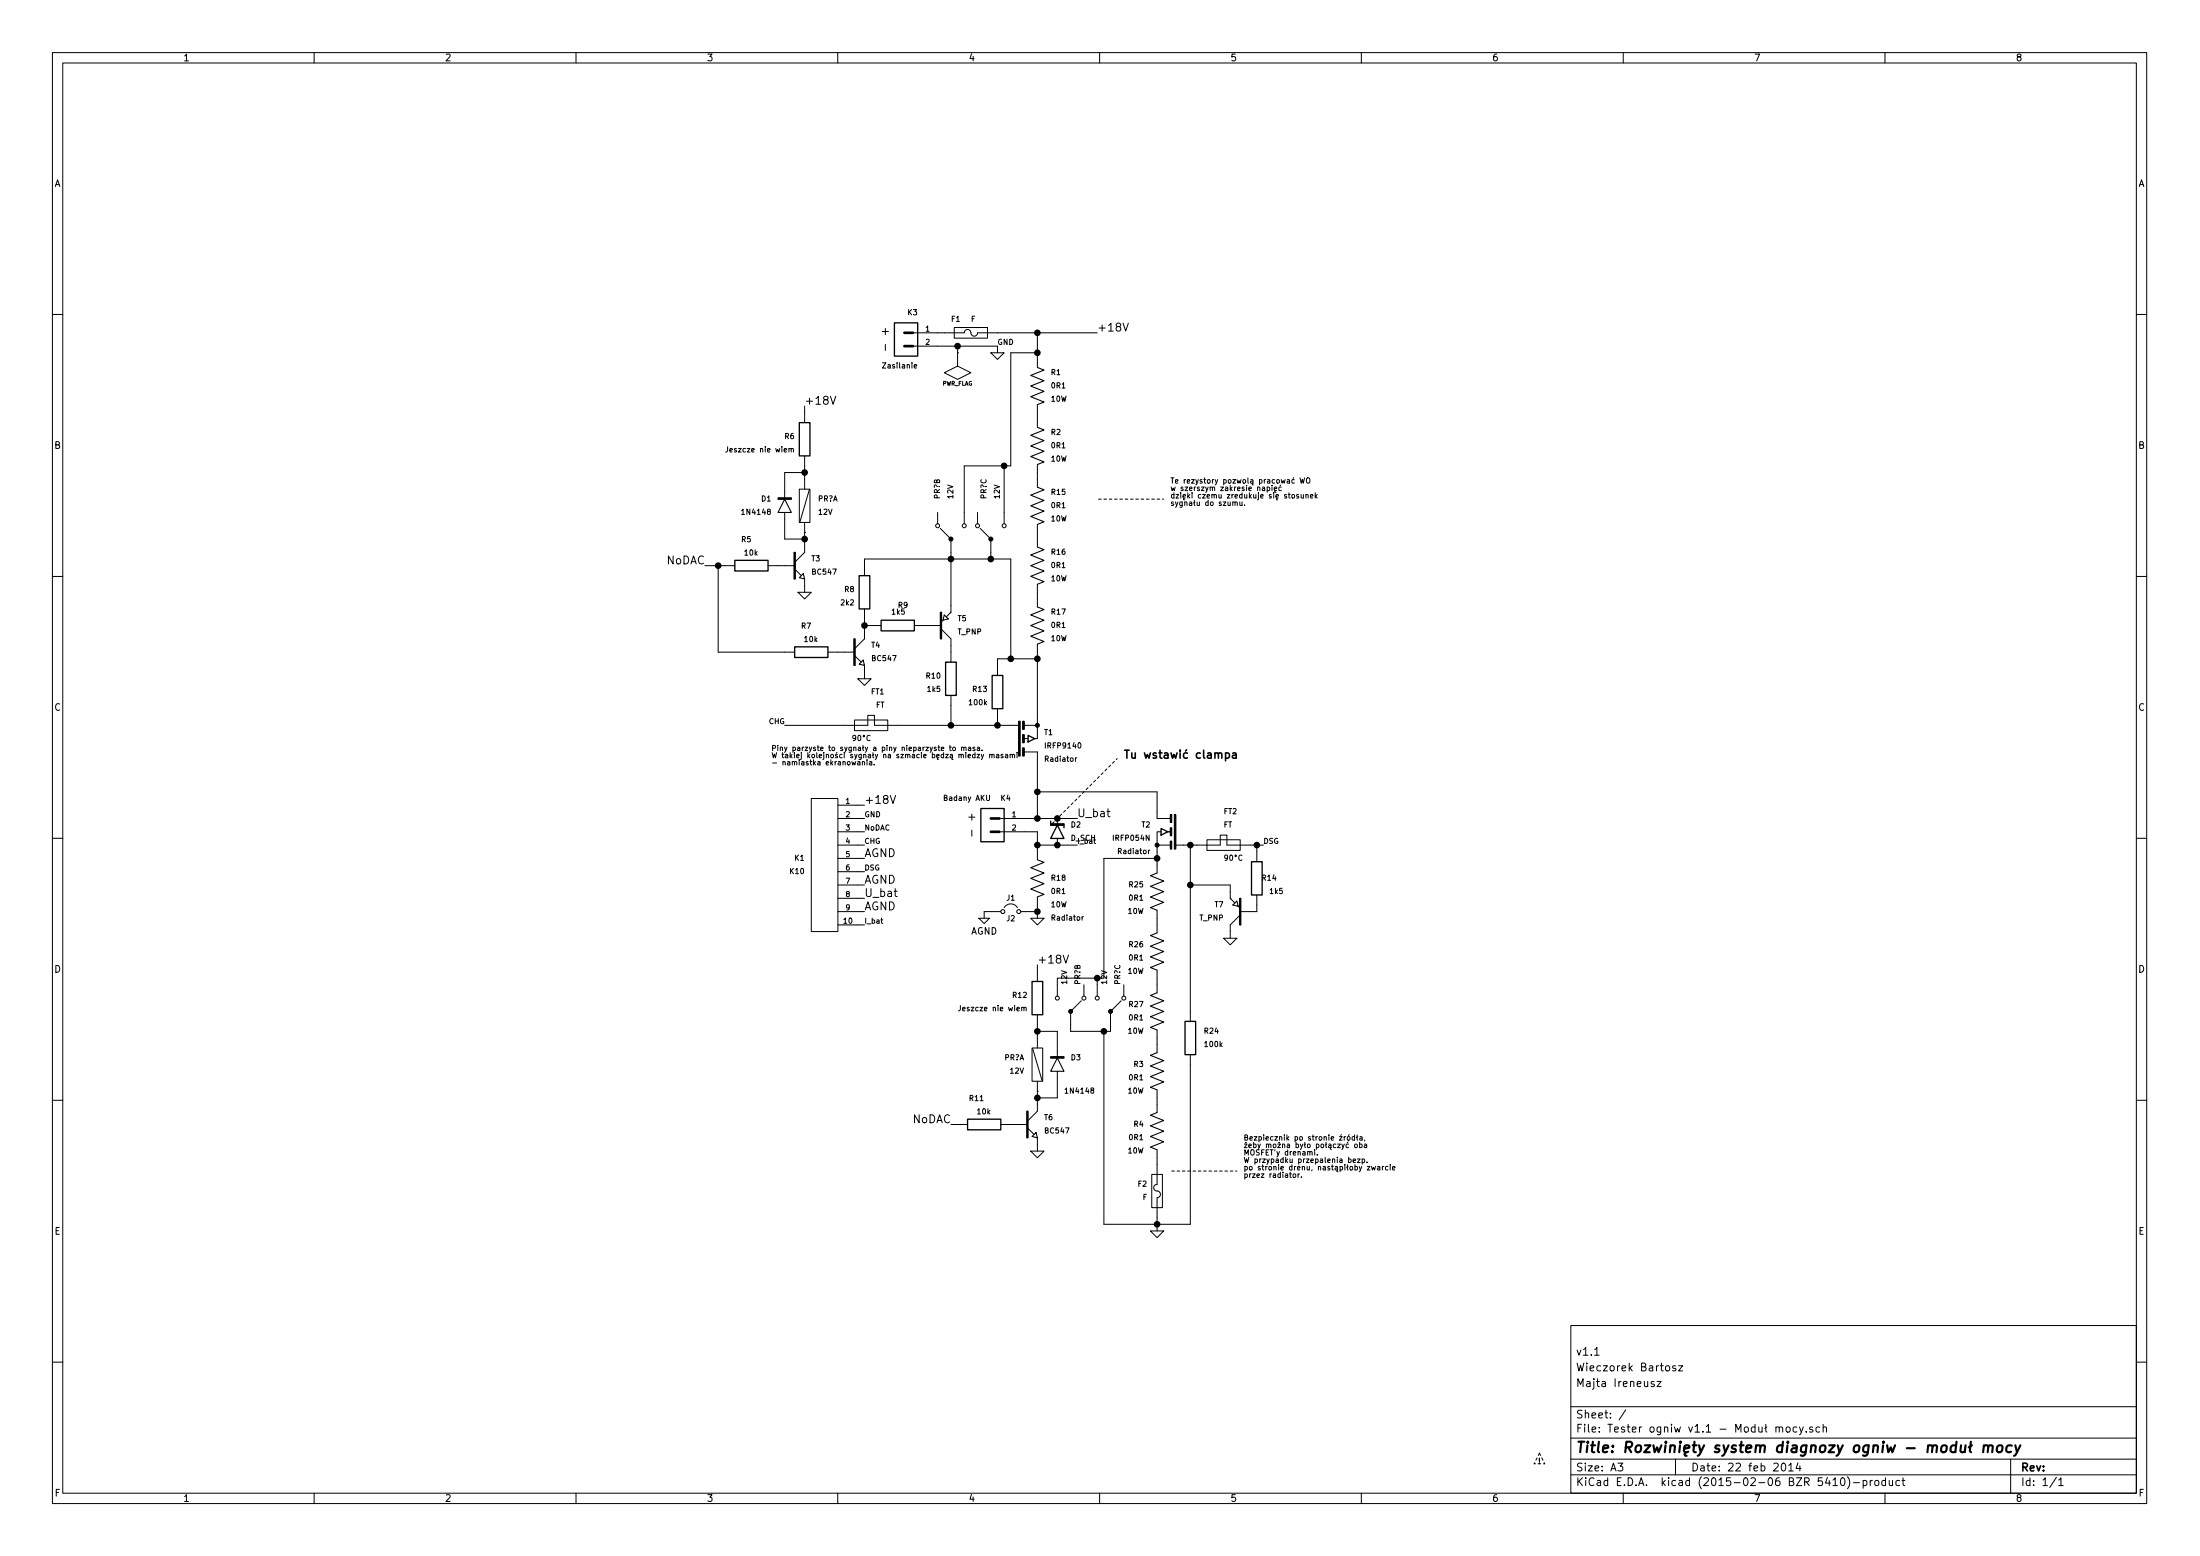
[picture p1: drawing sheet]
EESchema Schematic File Version 2
LIBS:Analogowe
LIBS:Cyfrowe
LIBS:Elektromechaniczne
LIBS:Podstawowe
LIBS:power
LIBS:Pozostałe
LIBS:Złącza
LIBS:relays
LIBS:Tester ogniw v1.1 - Moduł mocy-cache
EELAYER 27 0
EELAYER END
$Descr A3 16535 11693
encoding utf-8
Sheet 1 1
Title "Rozwinięty system diagnozy ogniw - moduł mocy"
Date "22 feb 2014"
Rev ""
Comp ""
Comment1 "Majta Ireneusz"
Comment2 "Wieczorek Bartosz"
Comment3 "v1.1"
Comment4 ""
$EndDescr
$Comp
L R_MOCY R15
U 1 1
P 7800 3800
F 0 "R15" H 7900 3900 40  0000 L CNN
F 1 "0R1" H 7900 3800 40  0000 L CNN
F 2 "" H 7800 3800 60  0001 C CNN
F 3 "" H 7800 3800 60  0001 C CNN
F 4 "10W" H 7900 3700 40  0000 L CNN "Moc"
F 5 "Radiator" H 7900 3500 40  0001 L CNN "Radiator"
	1    7800 3800
	1    0    0    -1  
$EndComp
$Comp
L R_MOCY R16
U 1 1
P 7800 4250
F 0 "R16" H 7900 4350 40  0000 L CNN
F 1 "0R1" H 7900 4250 40  0000 L CNN
F 2 "" H 7800 4250 60  0001 C CNN
F 3 "" H 7800 4250 60  0001 C CNN
F 4 "10W" H 7900 4150 40  0000 L CNN "Moc"
F 5 "Radiator" H 7900 3950 40  0001 L CNN "Radiator"
	1    7800 4250
	1    0    0    -1  
$EndComp
$Comp
L R_MOCY R25
U 1 1
P 8700 6700
F 0 "R25" H 8800 6750 40  0000 L CNN
F 1 "0R1" H 8800 6650 40  0000 L CNN
F 2 "" H 8700 6700 60  0001 C CNN
F 3 "" H 8700 6700 60  0001 C CNN
F 4 "10W" H 8800 6550 40  0000 L CNN "Moc"
F 5 "Radiator" H 8800 6400 40  0001 L CNN "Radiator"
	1    8700 6700
	-1   0    0    -1  
$EndComp
$Comp
L R_MOCY R26
U 1 1
P 8700 7150
F 0 "R26" H 8800 7200 40  0000 L CNN
F 1 "0R1" H 8800 7100 40  0000 L CNN
F 2 "" H 8700 7150 60  0001 C CNN
F 3 "" H 8700 7150 60  0001 C CNN
F 4 "10W" H 8800 7000 40  0000 L CNN "Moc"
F 5 "Radiator" H 8800 6850 40  0001 L CNN "Radiator"
	1    8700 7150
	-1   0    0    -1  
$EndComp
$Comp
L R_MOCY R17
U 1 1
P 7800 4700
F 0 "R17" H 7900 4800 40  0000 L CNN
F 1 "0R1" H 7900 4700 40  0000 L CNN
F 2 "" H 7800 4700 60  0001 C CNN
F 3 "" H 7800 4700 60  0001 C CNN
F 4 "10W" H 7900 4600 40  0000 L CNN "Moc"
F 5 "Radiator" H 7900 4400 40  0001 L CNN "Radiator"
	1    7800 4700
	1    0    0    -1  
$EndComp
Text Notes 8800 3800 0    40   ~ 0
Te rezystory pozwolą pracować WO\nw szerszym zakresie napięć\ndzięki czemu zredukuje się stosunek\nsygnału do szumu.
$Comp
L R_MOCY R27
U 1 1
P 8700 7600
F 0 "R27" H 8800 7650 40  0000 L CNN
F 1 "0R1" H 8800 7550 40  0000 L CNN
F 2 "" H 8700 7600 60  0001 C CNN
F 3 "" H 8700 7600 60  0001 C CNN
F 4 "10W" H 8800 7450 40  0000 L CNN "Moc"
F 5 "Radiator" H 8800 7300 40  0001 L CNN "Radiator"
	1    8700 7600
	-1   0    0    -1  
$EndComp
$Comp
L GND #PWR01
U 1 1
P 7500 2650
F 0 "#PWR01" H 7500 2650 30  0001 C CNN
F 1 "GND" H 7500 2580 30  0001 C CNN
F 2 "" H 7500 2650 60  0001 C CNN
F 3 "" H 7500 2650 60  0001 C CNN
	1    7500 2650
	1    0    0    -1  
$EndComp
$Comp
L F F1
U 1 1
P 7300 2500
F 0 "F1" V 7200 2350 40  0000 L CNN
F 1 "F" V 7200 2500 40  0000 L CNN
F 2 "" H 7300 2500 60  0001 C CNN
F 3 "" H 7300 2500 60  0001 C CNN
	1    7300 2500
	0    1    1    0   
$EndComp
$Comp
L K2 K3
U 1 1
P 6800 2550
F 0 "K3" H 6700 2750 40  0000 L CNN
F 1 "Zasilanie" H 6700 2350 40  0000 L CNN
F 2 "" H 6800 2550 60  0001 C CNN
F 3 "" H 6800 2550 60  0001 C CNN
F 4 "- +" V 6950 2550 60  0000 C CNN "Polaryzacja"
	1    6800 2550
	-1   0    0    -1  
$EndComp
Text Notes 11565 11000 0    40   ~ 0
!
Text Notes 9350 8850 0    40   ~ 0
Bezpiecznik po stronie źródła,\nżeby można było połączyć oba\nMOSFET'y drenami.\nW przypadku przepalenia bezp.\npo stronie drenu, nastąpiłoby zwarcie \nprzez radiator.
$Comp
L FT FT2
U 1 1
P 9200 6350
F 0 "FT2" V 8950 6350 40  0000 L CNN
F 1 "FT" V 9050 6350 40  0000 L CNN
F 2 "" H 9200 6350 60  0001 C CNN
F 3 "" H 9200 6350 60  0001 C CNN
F 4 "90°C" V 9300 6350 40  0000 L CNN "Temperatura"
	1    9200 6350
	0    1    1    0   
$EndComp
$Comp
L GND #PWR02
U 1 1
P 8700 9250
F 0 "#PWR02" H 8700 9250 30  0001 C CNN
F 1 "GND" H 8700 9180 30  0001 C CNN
F 2 "" H 8700 9250 60  0001 C CNN
F 3 "" H 8700 9250 60  0001 C CNN
	1    8700 9250
	-1   0    0    -1  
$EndComp
$Comp
L R R24
U 1 1
P 8950 7800
F 0 "R24" H 9050 7850 40  0000 L CNN
F 1 "100k" H 9050 7750 40  0000 L CNN
F 2 "" H 8950 7800 60  0001 C CNN
F 3 "" H 8950 7800 60  0001 C CNN
	1    8950 7800
	1    0    0    -1  
$EndComp
$Comp
L F F2
U 1 1
P 8700 8950
F 0 "F2" H 8775 9000 40  0000 L CNN
F 1 "F" H 8775 8900 40  0000 L CNN
F 2 "" H 8700 8950 60  0001 C CNN
F 3 "" H 8700 8950 60  0001 C CNN
	1    8700 8950
	-1   0    0    -1  
$EndComp
$Comp
L T_MOS_N T2
U 1 1
P 8800 6250
F 0 "T2" H 8950 6300 40  0000 L CNN
F 1 "IRFP054N" H 8950 6200 40  0000 L CNN
F 2 "~" H 8850 6200 40  0000 L CNN
F 3 "" H 8800 6250 60  0001 C CNN
F 4 "Radiator" H 8950 6100 40  0000 L CNN "Pole4"
	1    8800 6250
	-1   0    0    -1  
$EndComp
$Comp
L FT FT1
U 1 1
P 6550 5450
F 0 "FT1" V 6300 5350 40  0000 L CNN
F 1 "FT" V 6400 5350 40  0000 L CNN
F 2 "" H 6550 5450 60  0001 C CNN
F 3 "" H 6550 5450 60  0001 C CNN
F 4 "90°C" V 6650 5450 40  0000 L CNN "Temperatura"
	1    6550 5450
	0    -1   1    0   
$EndComp
$Comp
L R R13
U 1 1
P 7500 5200
F 0 "R13" H 7575 5175 40  0000 L CNN
F 1 "100k" H 7575 5275 40  0000 L CNN
F 2 "" H 7500 5200 60  0001 C CNN
F 3 "" H 7500 5200 60  0001 C CNN
	1    7500 5200
	-1   0    0    1   
$EndComp
$Comp
L T_MOS_P T1
U 1 1
P 7700 5550
F 0 "T1" H 7850 5500 40  0000 L CNN
F 1 "IRFP9140" H 7850 5600 40  0000 L CNN
F 2 "" H 7700 5550 60  0001 C CNN
F 3 "" H 7700 5550 60  0001 C CNN
F 4 "Radiator" H 7850 5700 40  0000 L CNN "Pole4"
	1    7700 5550
	1    0    0    1   
$EndComp
$Comp
L R_MOCY R18
U 1 1
P 7800 6600
F 0 "R18" H 7900 6600 40  0000 L CNN
F 1 "0R1" H 7900 6500 40  0000 L CNN
F 2 "" H 7800 6600 60  0001 C CNN
F 3 "" H 7800 6600 60  0001 C CNN
F 4 "10W" H 7900 6400 40  0000 L CNN "Moc"
F 5 "Radiator" H 7900 6300 40  0000 L CNN "Radiator"
	1    7800 6600
	1    0    0    -1  
$EndComp
Text Label 7500 2600 0    40   ~ 0
GND
$Comp
L K2 K4
U 1 1
P 7450 6200
F 0 "K4" H 7300 6400 40  0000 L CNN
F 1 "Badany AKU" H 7450 6400 40  0000 L CNN
F 2 "" H 7450 6200 60  0001 C CNN
F 3 "" H 7450 6200 60  0001 C CNN
F 4 "- +" V 7600 6200 60  0000 C CNN "Polaryzacja"
	1    7450 6200
	-1   0    0    -1  
$EndComp
$Comp
L PWR_FLAG #FLG03
U 1 1
P 7200 2650
F 0 "#FLG03" H 7200 2920 30  0001 C CNN
F 1 "PWR_FLAG" H 7200 2880 30  0000 C CNN
F 2 "" H 7200 2650 60  0001 C CNN
F 3 "" H 7200 2650 60  0001 C CNN
	1    7200 2650
	-1   0    0    1   
$EndComp
$Comp
L R_MOCY R2
U 1 1
P 7800 3350
F 0 "R2" H 7900 3450 40  0000 L CNN
F 1 "0R1" H 7900 3350 40  0000 L CNN
F 2 "" H 7800 3350 60  0001 C CNN
F 3 "" H 7800 3350 60  0001 C CNN
F 4 "10W" H 7900 3250 40  0000 L CNN "Moc"
F 5 "Radiator" H 7900 3050 40  0001 L CNN "Radiator"
	1    7800 3350
	1    0    0    -1  
$EndComp
$Comp
L R_MOCY R1
U 1 1
P 7800 2900
F 0 "R1" H 7900 3000 40  0000 L CNN
F 1 "0R1" H 7900 2900 40  0000 L CNN
F 2 "" H 7800 2900 60  0001 C CNN
F 3 "" H 7800 2900 60  0001 C CNN
F 4 "10W" H 7900 2800 40  0000 L CNN "Moc"
F 5 "Radiator" H 7900 2600 40  0001 L CNN "Radiator"
	1    7800 2900
	1    0    0    -1  
$EndComp
$Comp
L R_MOCY R3
U 1 1
P 8700 8050
F 0 "R3" H 8800 8100 40  0000 L CNN
F 1 "0R1" H 8800 8000 40  0000 L CNN
F 2 "" H 8700 8050 60  0001 C CNN
F 3 "" H 8700 8050 60  0001 C CNN
F 4 "10W" H 8800 7900 40  0000 L CNN "Moc"
F 5 "Radiator" H 8800 7750 40  0001 L CNN "Radiator"
	1    8700 8050
	-1   0    0    -1  
$EndComp
$Comp
L R_MOCY R4
U 1 1
P 8700 8500
F 0 "R4" H 8800 8550 40  0000 L CNN
F 1 "0R1" H 8800 8450 40  0000 L CNN
F 2 "" H 8700 8500 60  0001 C CNN
F 3 "" H 8700 8500 60  0001 C CNN
F 4 "10W" H 8800 8350 40  0000 L CNN "Moc"
F 5 "Radiator" H 8800 8200 40  0001 L CNN "Radiator"
	1    8700 8500
	-1   0    0    -1  
$EndComp
Text Label 8250 2500 0    60   ~ 0
+18V
Text Label 5900 5450 2    39   ~ 0
CHG
Text Label 9500 6350 0    39   ~ 0
DSG
Text Label 8100 6350 0    39   ~ 0
I_bat
Text Label 6500 6050 0    60   ~ 0
+18V
Text Label 6500 6150 0    40   ~ 0
GND
Text Label 6500 6350 0    39   ~ 0
CHG
Text Label 6500 6550 0    39   ~ 0
DSG
Text Label 8100 6150 0    60   ~ 0
U_bat
Text Label 6500 6750 0    60   ~ 0
U_bat
Text Label 6500 6950 0    39   ~ 0
I_bat
$Comp
L K10 K1
U 1 1
P 6200 6500
F 0 "K1" H 6350 6550 40  0000 L CNN
F 1 "K10" H 6350 6450 40  0000 L CNN
F 2 "" H 6200 6500 60  0001 C CNN
F 3 "" H 6200 6500 60  0001 C CNN
	1    6200 6500
	-1   0    0    -1  
$EndComp
Text Label 6500 6850 0    60   ~ 0
AGND
Text Label 6500 6650 0    60   ~ 0
AGND
Text Label 6500 6450 0    60   ~ 0
AGND
Text Label 6500 6250 0    40   ~ 0
NoDAC
$Comp
L GND #PWR04
U 1 1
P 7800 6900
F 0 "#PWR04" H 7800 6900 30  0001 C CNN
F 1 "GND" H 7800 6830 30  0001 C CNN
F 2 "" H 7800 6900 60  0001 C CNN
F 3 "" H 7800 6900 60  0001 C CNN
	1    7800 6900
	-1   0    0    -1  
$EndComp
$Comp
L J2 J1
U 1 1
P 7600 6850
F 0 "J1" H 7600 6950 40  0000 C CNN
F 1 "J2" H 7600 6795 40  0000 C CNN
F 2 "" H 7600 6850 60  0001 C CNN
F 3 "" H 7600 6850 60  0001 C CNN
	1    7600 6850
	1    0    0    -1  
$EndComp
Text Notes 5800 5750 0    39   ~ 0
Piny parzyste to sygnały a piny nieparzyste to masa.\nW takiej kolejności sygnały na szmacie będzą miedzy masami\n- namiastka ekranowania.
Wire Wire Line
	7800 3600 7800 3550
Wire Wire Line
	7800 4500 7800 4450
Wire Wire Line
	8700 6950 8700 6900
Connection ~ 8950 6350
Wire Wire Line
	8900 6350 9000 6350
Wire Notes Line
	8750 3750 8250 3750
Wire Wire Line
	7800 5700 7800 6150
Connection ~ 7500 5450
Wire Wire Line
	7500 5450 7500 5400
Wire Wire Line
	8700 7800 8700 7850
Wire Wire Line
	5900 5450 6350 5450
Wire Wire Line
	7050 2500 7100 2500
Wire Notes Line
	11535 11000 11575 10920
Wire Wire Line
	9400 6350 9500 6350
Wire Wire Line
	7800 6250 7800 6400
Connection ~ 7800 6350
Connection ~ 7800 5950
Wire Wire Line
	8700 5950 8700 6100
Wire Notes Line
	11535 11000 11615 11000
Wire Notes Line
	11615 11000 11575 10920
Wire Wire Line
	6750 5450 7600 5450
Wire Wire Line
	7800 4900 7800 5400
Wire Notes Line
	9300 8800 8800 8800
Wire Wire Line
	8950 6350 8950 7600
Wire Wire Line
	8700 7400 8700 7350
Wire Wire Line
	8700 6400 8700 6500
Wire Wire Line
	7800 4050 7800 4000
Wire Wire Line
	7700 6150 8100 6150
Wire Wire Line
	7700 6250 7800 6250
Wire Wire Line
	7500 2600 7500 2650
Wire Wire Line
	7050 2600 7500 2600
Wire Wire Line
	7200 2650 7200 2600
Connection ~ 7200 2600
Wire Wire Line
	7800 6350 8100 6350
Wire Wire Line
	7800 3150 7800 3100
Wire Wire Line
	7800 5950 8700 5950
Wire Wire Line
	8950 9200 8950 8000
Wire Wire Line
	8700 9150 8700 9250
Connection ~ 8700 9200
Wire Wire Line
	8700 8750 8700 8700
Wire Wire Line
	8700 8300 8700 8250
Wire Wire Line
	6450 6050 6500 6050
Wire Wire Line
	6450 6150 6500 6150
Wire Wire Line
	6450 6250 6500 6250
Wire Wire Line
	6450 6350 6500 6350
Wire Wire Line
	6450 6450 6500 6450
Wire Wire Line
	6450 6550 6500 6550
Wire Wire Line
	6450 6650 6500 6650
Wire Wire Line
	6450 6750 6500 6750
Connection ~ 7800 6150
Wire Wire Line
	7500 4950 7800 4950
Connection ~ 7800 4950
Wire Wire Line
	6450 6850 6500 6850
Wire Wire Line
	6450 6950 6500 6950
Wire Wire Line
	7400 6900 7400 6850
Wire Wire Line
	7400 6850 7500 6850
Wire Wire Line
	7500 4950 7500 5000
$Comp
L AGND #PWR05
U 1 1
P 7400 6900
F 0 "#PWR05" H 7400 6900 40  0001 C CNN
F 1 "AGND" H 7400 6800 50  0000 C CNN
F 2 "" H 7400 6900 60  0001 C CNN
F 3 "" H 7400 6900 60  0001 C CNN
	1    7400 6900
	1    0    0    -1  
$EndComp
Wire Wire Line
	7700 6850 7800 6850
Wire Wire Line
	7800 6800 7800 6900
Connection ~ 7800 6850
Wire Wire Line
	7500 2500 8250 2500
Connection ~ 7600 4950
Wire Wire Line
	7600 3500 7600 2650
Wire Wire Line
	7600 2650 7800 2650
Wire Wire Line
	7800 2500 7800 2700
Connection ~ 7800 2500
Connection ~ 7800 2650
Wire Wire Line
	8300 9200 8950 9200
Wire Wire Line
	8300 7350 8300 6450
Wire Wire Line
	8300 6450 8700 6450
Connection ~ 8700 6450
Wire Wire Line
	6500 4200 7600 4200
Wire Wire Line
	7600 4200 7600 4950
Wire Wire Line
	8300 7750 8300 9200
$Comp
L T_NPN T6
U 1 1
P 7700 8450
F 0 "T6" H 7850 8500 40  0000 L CNN
F 1 "BC547" H 7850 8400 40  0000 L CNN
F 2 "" H 7700 8450 60  0000 C CNN
F 3 "" H 7700 8450 60  0000 C CNN
	1    7700 8450
	1    0    0    -1  
$EndComp
$Comp
L T_NPN T3
U 1 1
P 5950 4250
F 0 "T3" H 6100 4300 40  0000 L CNN
F 1 "BC547" H 6100 4200 40  0000 L CNN
F 2 "" H 5950 4250 60  0000 C CNN
F 3 "" H 5950 4250 60  0000 C CNN
	1    5950 4250
	1    0    0    -1  
$EndComp
$Comp
L GND #PWR06
U 1 1
P 7800 8650
F 0 "#PWR06" H 7800 8650 30  0001 C CNN
F 1 "GND" H 7800 8580 30  0001 C CNN
F 2 "" H 7800 8650 60  0001 C CNN
F 3 "" H 7800 8650 60  0001 C CNN
	1    7800 8650
	1    0    0    -1  
$EndComp
$Comp
L GND #PWR07
U 1 1
P 6050 4450
F 0 "#PWR07" H 6050 4450 30  0001 C CNN
F 1 "GND" H 6050 4380 30  0001 C CNN
F 2 "" H 6050 4450 60  0001 C CNN
F 3 "" H 6050 4450 60  0001 C CNN
	1    6050 4450
	1    0    0    -1  
$EndComp
Text Label 6050 3050 0    60   ~ 0
+18V
Text Label 7800 7250 0    60   ~ 0
+18V
Wire Wire Line
	7800 8600 7800 8650
Wire Wire Line
	7800 8200 7800 8300
$Comp
L D D3
U 1 1
P 7950 8000
F 0 "D3" H 8050 8050 40  0000 L CNN
F 1 "1N4148" H 8000 7800 40  0000 L CNN
F 2 "" H 7950 8000 60  0000 C CNN
F 3 "" H 7950 8000 60  0000 C CNN
	1    7950 8000
	1    0    0    -1  
$EndComp
Wire Wire Line
	7950 7900 7950 7750
Wire Wire Line
	7950 7750 7800 7750
Wire Wire Line
	7800 7700 7800 7800
Connection ~ 7800 7750
Wire Wire Line
	7950 8100 7950 8250
Wire Wire Line
	7950 8250 7800 8250
Connection ~ 7800 8250
$Comp
L D D1
U 1 1
P 5900 3800
F 0 "D1" H 6000 3850 40  0000 L CNN
F 1 "1N4148" H 6000 3750 40  0000 L CNN
F 2 "" H 5900 3800 60  0000 C CNN
F 3 "" H 5900 3800 60  0000 C CNN
	1    5900 3800
	-1   0    0    -1  
$EndComp
Wire Wire Line
	6050 4000 6050 4100
Wire Wire Line
	6050 4050 5900 4050
Wire Wire Line
	5900 4050 5900 3900
Connection ~ 6050 4050
Wire Wire Line
	5900 3700 5900 3550
Wire Wire Line
	5900 3550 6050 3550
Wire Wire Line
	6050 3500 6050 3600
Connection ~ 6050 3550
Wire Wire Line
	6050 4400 6050 4450
$Comp
L R R5
U 1 1
P 5650 4250
F 0 "R5" V 5850 4250 40  0000 L CNN
F 1 "10k" V 5750 4200 40  0000 L CNN
F 2 "" H 5650 4250 60  0001 C CNN
F 3 "" H 5650 4250 60  0001 C CNN
	1    5650 4250
	0    -1   -1   0   
$EndComp
Wire Wire Line
	5900 4250 5850 4250
$Comp
L R R11
U 1 1
P 7400 8450
F 0 "R11" V 7600 8450 40  0000 L CNN
F 1 "10k" V 7500 8400 40  0000 L CNN
F 2 "" H 7400 8450 60  0001 C CNN
F 3 "" H 7400 8450 60  0001 C CNN
	1    7400 8450
	0    -1   -1   0   
$EndComp
Wire Wire Line
	7650 8450 7600 8450
Wire Wire Line
	7200 8450 7150 8450
Wire Wire Line
	5300 4250 5450 4250
Text Label 5300 4250 2    60   ~ 0
NoDAC
Text Label 7150 8450 2    60   ~ 0
NoDAC
$Comp
L R R12
U 1 1
P 7800 7500
F 0 "R12" H 7875 7475 40  0000 L CNN
F 1 "Jeszcze nie wiem" H 7875 7575 40  0000 L CNN
F 2 "" H 7800 7500 60  0001 C CNN
F 3 "" H 7800 7500 60  0001 C CNN
	1    7800 7500
	-1   0    0    1   
$EndComp
Wire Wire Line
	7800 7300 7800 7250
$Comp
L R R6
U 1 1
P 6050 3300
F 0 "R6" H 6125 3275 40  0000 L CNN
F 1 "Jeszcze nie wiem" H 6125 3375 40  0000 L CNN
F 2 "" H 6050 3300 60  0001 C CNN
F 3 "" H 6050 3300 60  0001 C CNN
	1    6050 3300
	-1   0    0    1   
$EndComp
Wire Wire Line
	6050 3100 6050 3050
$Comp
L T_NPN T4
U 1 1
P 6400 4900
F 0 "T4" H 6550 4950 40  0000 L CNN
F 1 "BC547" H 6550 4850 40  0000 L CNN
F 2 "" H 6400 4900 60  0000 C CNN
F 3 "" H 6400 4900 60  0000 C CNN
	1    6400 4900
	1    0    0    -1  
$EndComp
$Comp
L GND #PWR08
U 1 1
P 6500 5100
F 0 "#PWR08" H 6500 5100 30  0001 C CNN
F 1 "GND" H 6500 5030 30  0001 C CNN
F 2 "" H 6500 5100 60  0001 C CNN
F 3 "" H 6500 5100 60  0001 C CNN
	1    6500 5100
	1    0    0    -1  
$EndComp
Wire Wire Line
	6500 5050 6500 5100
$Comp
L R R7
U 1 1
P 6100 4900
F 0 "R7" V 6300 4900 40  0000 L CNN
F 1 "10k" V 6200 4850 40  0000 L CNN
F 2 "" H 6100 4900 60  0001 C CNN
F 3 "" H 6100 4900 60  0001 C CNN
	1    6100 4900
	0    -1   -1   0   
$EndComp
Wire Wire Line
	6350 4900 6300 4900
$Comp
L R R8
U 1 1
P 6500 4450
F 0 "R8" H 6575 4425 40  0000 L CNN
F 1 "2k2" H 6575 4525 40  0000 L CNN
F 2 "" H 6500 4450 60  0001 C CNN
F 3 "" H 6500 4450 60  0001 C CNN
	1    6500 4450
	-1   0    0    1   
$EndComp
$Comp
L T_PNP T5
U 1 1
P 7050 4700
F 0 "T5" H 7200 4750 40  0000 L CNN
F 1 "T_PNP" H 7200 4650 40  0000 L CNN
F 2 "" H 7050 4700 60  0000 C CNN
F 3 "" H 7050 4700 60  0000 C CNN
	1    7050 4700
	1    0    0    -1  
$EndComp
$Comp
L R R9
U 1 1
P 6750 4700
F 0 "R9" V 6600 4700 40  0000 L CNN
F 1 "1k5" V 6650 4650 40  0000 L CNN
F 2 "" H 6750 4700 60  0001 C CNN
F 3 "" H 6750 4700 60  0001 C CNN
	1    6750 4700
	0    1    1    0   
$EndComp
$Comp
L R R10
U 1 1
P 7150 5100
F 0 "R10" H 7225 5075 40  0000 L CNN
F 1 "1k5" H 7225 5175 40  0000 L CNN
F 2 "" H 7150 5100 60  0001 C CNN
F 3 "" H 7150 5100 60  0001 C CNN
	1    7150 5100
	-1   0    0    1   
$EndComp
Wire Wire Line
	5900 4900 5400 4900
Wire Wire Line
	5400 4900 5400 4250
Connection ~ 5400 4250
Wire Wire Line
	6500 4650 6500 4750
Wire Wire Line
	6550 4700 6500 4700
Connection ~ 6500 4700
Wire Wire Line
	6950 4700 7000 4700
Wire Wire Line
	6500 4250 6500 4200
Wire Wire Line
	7150 4150 7150 4550
Connection ~ 7150 4200
Connection ~ 7150 5450
Wire Wire Line
	7150 4850 7150 4900
Wire Wire Line
	7150 5300 7150 5450
$Comp
L T_PNP T7
U 1 1
P 9350 6850
F 0 "T7" H 9500 6900 40  0000 L CNN
F 1 "T_PNP" H 9500 6800 40  0000 L CNN
F 2 "" H 9350 6850 60  0000 C CNN
F 3 "" H 9350 6850 60  0000 C CNN
	1    9350 6850
	-1   0    0    -1  
$EndComp
$Comp
L R R14
U 1 1
P 9450 6600
F 0 "R14" H 9300 6600 40  0000 L CNN
F 1 "1k5" H 9250 6500 40  0000 L CNN
F 2 "" H 9450 6600 60  0001 C CNN
F 3 "" H 9450 6600 60  0001 C CNN
	1    9450 6600
	-1   0    0    -1  
$EndComp
Wire Wire Line
	9450 6350 9450 6400
Connection ~ 9450 6350
Wire Wire Line
	9450 6800 9450 6850
Wire Wire Line
	9450 6850 9400 6850
Wire Wire Line
	9250 6700 9250 6650
Wire Wire Line
	9250 6650 8950 6650
Connection ~ 8950 6650
$Comp
L GND #PWR09
U 1 1
P 9250 7050
F 0 "#PWR09" H 9250 7050 30  0001 C CNN
F 1 "GND" H 9250 6980 30  0001 C CNN
F 2 "" H 9250 7050 60  0001 C CNN
F 3 "" H 9250 7050 60  0001 C CNN
	1    9250 7050
	-1   0    0    -1  
$EndComp
Wire Wire Line
	9250 7000 9250 7050
Text Notes 8450 5700 0    60   ~ 12
Tu wstawić clampa
Wire Notes Line
	8400 5700 7900 6200
$Comp
L D_SCH D2
U 1 1
P 7950 6250
F 0 "D2" H 8050 6300 40  0000 L CNN
F 1 "D_SCH" H 8050 6200 40  0000 L CNN
F 2 "" H 7950 6250 60  0000 C CNN
F 3 "" H 7950 6250 60  0000 C CNN
	1    7950 6250
	1    0    0    -1  
$EndComp
Connection ~ 7950 6150
Connection ~ 7950 6350
$Comp
L PR_DPDT PR?
U 1 1
P 6050 3800
F 0 "PR?" H 6150 3850 40  0000 L CNN
F 1 "12V" H 6150 3750 40  0000 L CNN
F 2 "~" H 6050 3800 60  0000 C CNN
F 3 "~" H 6050 3800 60  0000 C CNN
	1    6050 3800
	1    0    0    -1  
$EndComp
$Comp
L PR_DPDT PR?
U 2 1
P 7150 3950
F 0 "PR?" H 7350 4050 40  0000 L CNN
F 1 "12V" H 7350 3950 40  0000 L CNN
F 2 "~" H 7150 3950 60  0000 C CNN
F 3 "~" H 7150 3950 60  0000 C CNN
	2    7150 3950
	0    -1   -1   0   
$EndComp
$Comp
L PR_DPDT PR?
U 3 1
P 7450 3950
F 0 "PR?" H 7650 4000 40  0000 L CNN
F 1 "12V" H 7650 3900 40  0000 L CNN
F 2 "~" H 7450 3950 60  0000 C CNN
F 3 "~" H 7450 3950 60  0000 C CNN
	3    7450 3950
	0    -1   -1   0   
$EndComp
Wire Wire Line
	7450 4150 7450 4200
Connection ~ 7450 4200
Wire Wire Line
	7550 3850 7550 3500
Wire Wire Line
	7250 3500 7600 3500
Wire Wire Line
	7250 3850 7250 3500
Connection ~ 7550 3500
$Comp
L PR_DPDT PR?
U 1 1
P 7800 8000
F 0 "PR?" H 7900 8050 40  0000 L CNN
F 1 "12V" H 7900 7950 40  0000 L CNN
F 2 "~" H 7800 8000 60  0000 C CNN
F 3 "~" H 7800 8000 60  0000 C CNN
	1    7800 8000
	-1   0    0    -1  
$EndComp
$Comp
L PR_DPDT PR?
U 3 1
P 8350 7500
F 0 "PR?" H 8450 7550 40  0000 L CNN
F 1 "12V" H 8450 7450 40  0000 L CNN
F 2 "~" H 8350 7500 60  0000 C CNN
F 3 "~" H 8350 7500 60  0000 C CNN
	3    8350 7500
	0    1    -1   0   
$EndComp
$Comp
L PR_DPDT PR?
U 2 1
P 8050 7500
F 0 "PR?" H 8150 7550 40  0000 L CNN
F 1 "12V" H 8150 7450 40  0000 L CNN
F 2 "~" H 8050 7500 60  0000 C CNN
F 3 "~" H 8050 7500 60  0000 C CNN
	2    8050 7500
	0    1    -1   0   
$EndComp
Wire Wire Line
	7950 7350 8300 7350
Wire Wire Line
	8250 7350 8250 7400
Wire Wire Line
	7950 7350 7950 7400
Connection ~ 8250 7350
Wire Wire Line
	8050 7700 8050 7750
Wire Wire Line
	8050 7750 8350 7750
Wire Wire Line
	8350 7750 8350 7700
Connection ~ 8300 7750
$EndSCHEMATC
